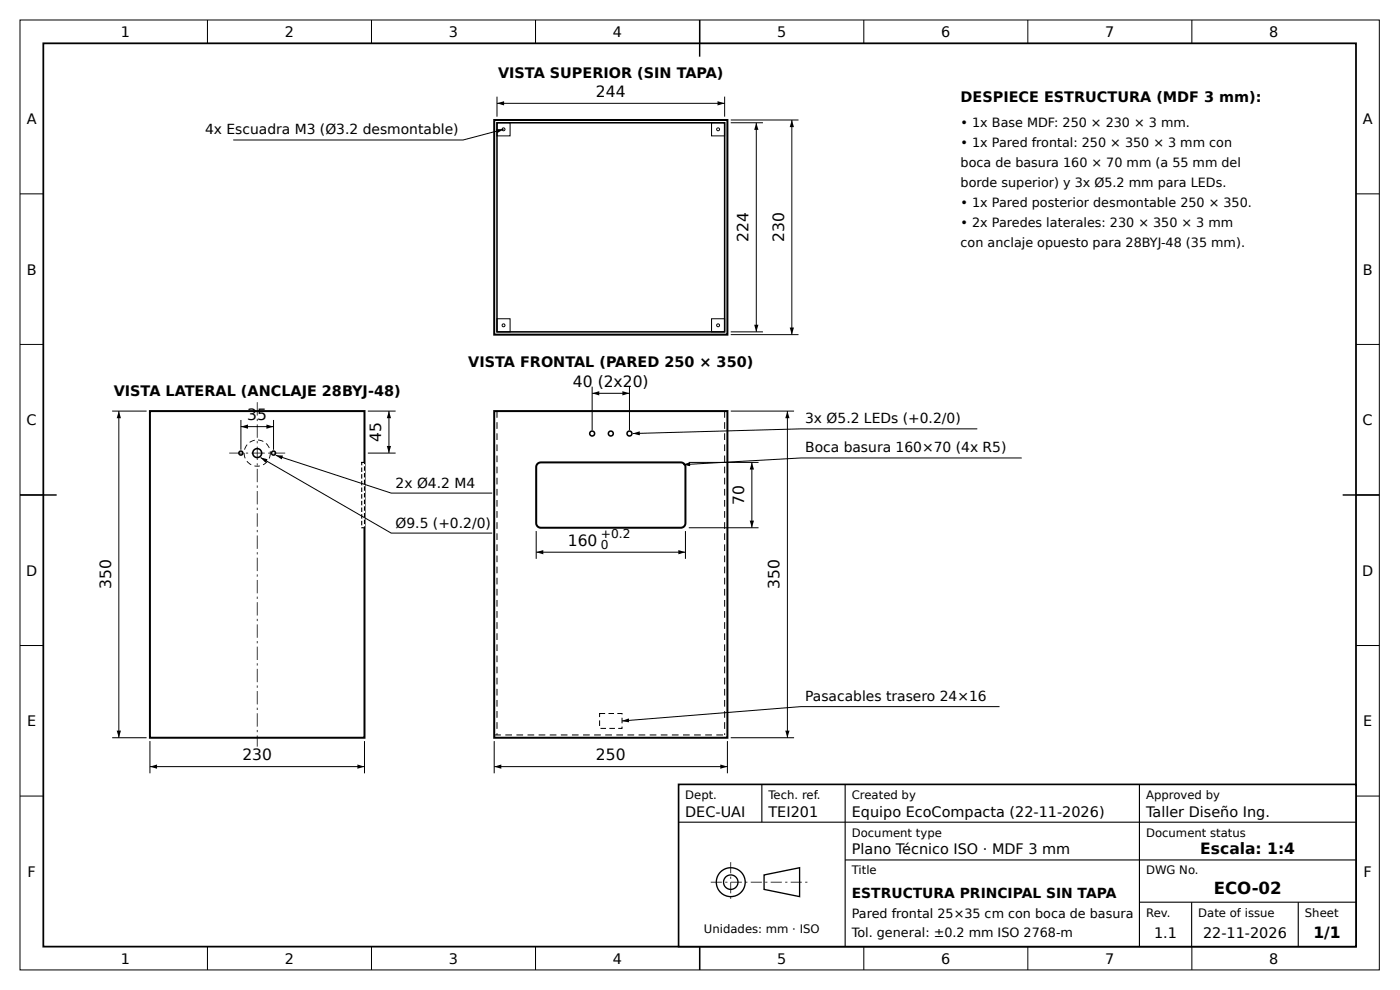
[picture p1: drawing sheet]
<svg xmlns="http://www.w3.org/2000/svg" width="420mm" height="297mm" viewBox="0 0 420 297" stroke-linecap="round" stroke-linejoin="round" font-family="sans-serif">
<g fill="none" stroke="#000" stroke-width=".3">
<path d="M6 6h408v285h-408zM62.3 6v7M111.5 6v7M160.7 6v7M210 6v7M259.3 6v7M308.5 6v7M357.7 6v7M6 58.2h7M407 58.2h7M6 103.3h7M407 103.3h7"/>
<path d="M6 148.5h7M407 148.5h7M6 193.7h7M407 193.7h7M6 238.8h7M407 238.8h7M62.3 284v7M111.5 284v7M160.7 284v7M210 284v7M259.3 284v7M308.5 284v7"/>
<path d="M357.7 284v7"/>
</g>
<path d="M13 13h394v271h-394z" fill="none" stroke="#000" stroke-width=".53"/>
<path d="M210 6v11M6 148.5h11M403 148.5h11M210 280v11" fill="none" stroke="#000" stroke-width=".43"/>
<path d="M203.7 235.3h203.3v48.7h-203.3z" fill="#fff"/>
<path d="M203.7 235.3h203.3v48.7h-203.3z" fill="none" stroke="#000" stroke-width=".5"/>
<path d="M228.7 235.3v11.4M253.7 235.3v48.7M342 235.3v48.7M203.7 246.7h203.3M253.7 258h153.3M342 270.7h65M357.7 270.7v13.3M389.7 270.7v13.3" fill="none" stroke="#000" stroke-width=".33"/>
<g fill="none" stroke="#000" stroke-width=".4">
<path d="M229.3 262.5l10.7-2.2v8.7l-10.7-2.2z"/>
<circle cx="219.3" cy="264.7" r="4.3"/>
<circle cx="219.3" cy="264.7" r="2.17"/>
</g>
<g fill="#000">
<path d="M148.9 38.7l2.2 .1-1.9 1.2zM149.2 31l2.1-.6v1.2zM215.4 30.4l2.1 .6-2.1 .6zM227 36.8l.6 2.2h-1.2zM237.7 36l.6 2.1h-1.3zM226.4 97.4h1.2l-.6 2.2zM237 98.3h1.3l-.6 2.1zM177.7 118l2.2-.6v1.2zM186.8 117.4l2.1 .6-2.1 .6zM189.9 130.1l2.1-.7 .1 1.2zM205.1 139.4l2.1-.8v1.3zM236.3 123.3l.7 2.2h-1.3z"/>
<path d="M225.7 138.7l.6 2.2h-1.3zM225 156.2h1.3l-.6 2.1zM160.9 165.7l2.2-.7v1.3zM203.6 165l2.1 .7-2.1 .6zM186.7 216.3l2.1-.8 .1 1.3zM235.7 219.2h1.3l-.7 2.1zM148.3 230l2.2-.6v1.2zM216.2 229.4l2.1 .6-2.1 .6z"/>
<path d="M149 123.3h.3v2h-.3zM149 126.7h.3v2h-.3zM149 130h.3v2h-.3zM149 133.3h.3v2h-.3zM149 136.7h.3v2h-.3zM149 140h.3v2h-.3zM149 143.3h.3v2h-.3zM149 146.7h.3v2h-.3zM149 150h.3v2h-.3zM149 153.3h.3v2h-.3zM149 156.7h.3v2h-.3zM149 160h.3v2h-.3zM149 163.3h.3v2h-.3zM149 166.7h.3v2h-.3zM149 170h.3v2h-.3zM149 173.3h.3v2h-.3zM149 176.7h.3v2h-.3zM149 180h.3v2h-.3zM149 183.3h.3v2h-.3zM149 186.7h.3v2h-.3zM149 190h.3v2h-.3zM149 193.3h.3v2h-.3zM149 196.7h.3v2h-.3zM149 200h.3v2h-.3zM149 203.3h.3v2h-.3zM149 206.7h.3v2h-.3zM149 210h.3v2h-.3zM149 213.3h.3v2h-.3zM149 216.7h.3v2h-.3zM149 220h.3v.5h-.3z"/>
<path d="M217.3 123.3h.3v2h-.3zM217.3 126.7h.3v2h-.3zM217.3 130h.3v2h-.3zM217.3 133.3h.3v2h-.3zM217.3 136.7h.3v2h-.3zM217.3 140h.3v2h-.3zM217.3 143.3h.3v2h-.3zM217.3 146.7h.3v2h-.3zM217.3 150h.3v2h-.3zM217.3 153.3h.3v2h-.3zM217.3 156.7h.3v2h-.3zM217.3 160h.3v2h-.3zM217.3 163.3h.3v2h-.3zM217.3 166.7h.3v2h-.3zM217.3 170h.3v2h-.3zM217.3 173.3h.3v2h-.3zM217.3 176.7h.3v2h-.3zM217.3 180h.3v2h-.3zM217.3 183.3h.3v2h-.3zM217.3 186.7h.3v2h-.3zM217.3 190h.3v2h-.3zM217.3 193.3h.3v2h-.3zM217.3 196.7h.3v2h-.3zM217.3 200h.3v2h-.3zM217.3 203.3h.3v2h-.3zM217.3 206.7h.3v2h-.3zM217.3 210h.3v2h-.3zM217.3 213.3h.3v2h-.3zM217.3 216.7h.3v2h-.3zM217.3 220h.3v.5h-.3z"/>
<path d="M182.6 213.9h1.7v.3h-1.7zM185.3 213.9h1.5v.4h-.3l.2-.2-1.4 .1zM186.5 215.3h.3v1.7h-.3zM185.6 218.4l1.1 .1-.2-.5h.3v.7h-1.2zM182.9 218.4h1.7v.3h-1.7zM180.2 218.4h1.7v.3h-1.7zM179.8 216.1h.3v1.7h-.3zM179.8 213.9h1.8v.3l-1.6-.1 .1 1h-.3z"/>
<path d="M148.3 220.3h2v.3h-2zM151.7 220.3h2v.3h-2zM155 220.3h2v.3h-2zM158.3 220.3h2v.3h-2zM161.7 220.3h2v.3h-2zM165 220.3h2v.3h-2zM168.3 220.3h2v.3h-2zM171.7 220.3h2v.3h-2zM175 220.3h2v.3h-2zM178.3 220.3h2v.3h-2zM181.7 220.3h2v.3h-2zM185 220.3h2v.3h-2zM188.3 220.3h2v.3h-2zM191.7 220.3h2v.3h-2zM195 220.3h2v.3h-2zM198.3 220.3h2v.3h-2zM201.7 220.3h2v.3h-2zM205 220.3h2v.3h-2zM208.3 220.3h2v.3h-2zM211.7 220.3h2v.3h-2zM215 220.3h2v.3h-2z"/>
<path d="M219.2 258.7h.2v3.3h-.2zM219.2 263h.2v.7h-.2zM219.2 264.7h.2v3.3h-.2zM219.2 269h.2v.7h-.2z"/>
<path d="M213.3 264.5h3.4v.3h-3.4zM217.7 264.5h.6v.3h-.6zM219.3 264.5h3.4v.3h-3.4zM223.7 264.5h.6v.3h-.6zM225.3 264.5h3.4v.3h-3.4zM229.7 264.5h.6v.3h-.6zM231.3 264.5h3.4v.3h-3.4zM235.7 264.5h.6v.3h-.6zM237.3 264.5h3.4v.3h-3.4zM241.7 264.5h.6v.3h-.6z"/>
</g>
<path d="M148.3 36h70v64.4h-70zM45 123.3h64.4v98h-64.4zM148.3 123.3h70v98h-70zM161.3 139.1l1-.4h42a1.4 1.4 0 0 1 1.4 1.4v16.8a1.4 1.4 0 0 1-1.4 1.4h-42a1.4 1.4 0 0 1-1.4-1.4v-16.8z" fill="none" stroke="#000" stroke-width=".6"/>
<g fill="none" stroke="#000" stroke-width=".47">
<path d="M149.2 36.8h68.3v62.8h-68.3z"/>
<circle cx="177.7" cy="130.1" r=".73"/>
<circle cx="183.3" cy="130.1" r=".73"/>
<circle cx="188.9" cy="130.1" r=".73"/>
</g>
<g fill="none" stroke="#000" stroke-width=".3">
<path d="M149.2 36.8h3.9v4h-3.9zM149.2 29v6M149.2 31h68.3M151.1 38.8l-12.1 3.2h-69M213.6 36.8h3.9v4h-3.9zM217.5 29v6M219.3 36.8h9.7M219.3 36h20.4M227 36.8v62.8M237.7 36v64.4M149.2 95.6h3.9v4h-3.9zM213.6 95.6h3.9v4h-3.9z"/>
<path d="M219.3 99.6h9.7M177.7 116v13.1M177.7 118h11.2M188.9 116v13.1M219.3 100.4h20.4M206.7 138.7h21M219.3 123.3h19M225.7 138.7v19.6M236.3 123.3v98M293.3 128.7h-53l-50.4 1.4M306.7 137.4h-66.4l-35.2 2M160.9 159.3v8.4"/>
<path d="M205.7 159.3v8.4M206.7 158.3h21M160.9 165.7h44.8M300 212h-59.7l-53.6 4.3M148.3 222.3v9.7M148.3 230h70M218.3 222.3v9.7M219.3 221.3h19"/>
<circle cx="151.1" cy="38.8" r=".43"/>
<circle cx="215.5" cy="38.8" r=".43"/>
<circle cx="151.1" cy="97.6" r=".43"/>
<circle cx="215.5" cy="97.6" r=".43"/>
</g>
<path d="M108.6 138.7h.8v19.6h-.8z" fill="#fff"/>
<g fill="#000">
<path d="M35.7 123.3l.6 2.2h-1.3zM72.3 128l2.1-.6v1.2zM78.2 137.3l2.2 .5-.7 1.1zM80 127.4l2.1 .6-2.1 .6zM82.8 136.6l2.2 .1-.4 1.2zM116.7 123.3l.7 2.2h-1.3zM116.1 133.8h1.3l-.7 2.1zM35 219.2h1.3l-.6 2.1zM45 230l2.1-.6v1.2zM107.3 229.4l2.1 .6-2.1 .6z"/>
<path d="M68.8 135.8h4v.2h-4zM73.8 135.8h.7v.2h-.7zM75.5 135.8h4v.2h-4zM80.5 135.8h.6v.2h-.6zM82.1 135.8h3.5v.2h-3.5z"/>
<path d="M77.1 120.7h.2v4h-.2zM77.1 125.7h.2v.6h-.2zM77.1 127.3h.2v4h-.2zM77.1 132.3h.2v.7h-.2zM77.1 134h.2v4h-.2zM77.1 139h.2v.7h-.2zM77.1 140.7h.2v4h-.2zM77.1 145.7h.2v.6h-.2zM77.1 147.3h.2v4h-.2zM77.1 152.3h.2v.7h-.2zM77.1 154h.2v4h-.2zM77.1 159h.2v.7h-.2zM77.1 160.7h.2v4h-.2zM77.1 165.7h.2v.6h-.2zM77.1 167.3h.2v4h-.2zM77.1 172.3h.2v.7h-.2zM77.1 174h.2v4h-.2zM77.1 179h.2v.7h-.2zM77.1 180.7h.2v4h-.2zM77.1 185.7h.2v.6h-.2zM77.1 187.3h.2v4h-.2zM77.1 192.3h.2v.7h-.2zM77.1 194h.2v4h-.2zM77.1 199h.2v.7h-.2zM77.1 200.7h.2v4h-.2zM77.1 205.7h.2v.6h-.2zM77.1 207.3h.2v4h-.2zM77.1 212.3h.2v.7h-.2zM77.1 214h.2v4h-.2zM77.1 219h.2v.7h-.2zM77.1 220.7h.2v3.3h-.2z"/>
<path d="M78.9 139.3l1.3-1 .2 .2-1 .9-.4 .2zM76.4 139.6l1.6 .1v.2l-1.4 .1-.3-.1zM74 138.4l.2-.1 1.3 1-.2 .2zM73.1 135.9h.3l.3 1.5-.2 .2zM74.1 133.3l.2 .2-.8 1.4h-.2zM74.9 132.6l1.5-.7 .1 .3-1.5 .6zM77.4 131.9l1.7 .4-.1 .3-1.6-.5zM80 132.9l1 1.5-.3 .1-.9-1.4zM81 135.4h.2l.1 .5-.4 1.7-.2-.1z"/>
<path d="M109.2 139.9h.4v1.3h-.4zM109.2 141.9h.4v1.3h-.4zM109.2 143.9h.4v1.3h-.4zM109.2 145.9h.4v1.3h-.4zM109.2 147.9h.4v1.3h-.4zM109.2 149.9h.4v1.3h-.4zM109.2 151.9h.4v1.3h-.4zM109.2 153.9h.4v1.3h-.4zM109.2 155.9h.4v1.3h-.4zM108.4 158.3l1-.1v.1h-.2v-.4h.4v.6h-1.2zM108.4 156.3h.3v1.3h-.3zM108.4 154.3h.3v1.3h-.3zM108.4 152.3h.3v1.3h-.3zM108.4 150.3h.3v1.3h-.3zM108.4 148.3h.3v1.3h-.3zM108.4 146.3h.3v1.3h-.3zM108.4 144.3h.3v1.3h-.3zM108.4 142.3h.3v1.3h-.3zM108.4 140.3h.3v1.3h-.3zM108.4 138.6h1.2v.6h-.4v-.5h.2v.2h-.8v-.2h.1v.9h-.3z"/>
</g>
<g fill="none" stroke="#000" stroke-width=".47">
<circle cx="72.3" cy="135.9" r=".6"/>
<circle cx="77.2" cy="135.9" r="1.33"/>
<circle cx="82.1" cy="135.9" r=".6"/>
</g>
<g fill="none" stroke="#000" stroke-width=".3">
<path d="M33.7 123.3h10.3M35.7 123.3v98M72.3 126v8.9M72.3 128h9.8M78.2 137.3l39.2 22.6h30.3M82.1 126v8.9M82.8 136.6l34.6 11.3h30.3M110.4 123.3h8.3M110.4 135.9h8.3M116.7 123.3v12.6M33.7 221.3h10.3M45 222.3v9.7"/>
<path d="M45 230h64.4M109.4 222.3v9.7"/>
</g>
<text font-size="5" x="364.3" y="268.3">ECO-02</text>
<g font-size="4.7">
<text x="178.9" y="29">244</text>
<text x="224.7" y="72.7" transform="rotate(-90 224.7 72.7)">224</text>
<text x="235.3" y="72.7" transform="rotate(-90 235.3 72.7)">230</text>
<text x="172" y="116">40 (2x20)</text>
<text x="74.2" y="126">35</text>
<text x="114.4" y="132.6" transform="rotate(-90 114.4 132.6)">45</text>
<text x="223.3" y="151.5" transform="rotate(-90 223.3 151.5)">70</text>
<text x="170.4" y="163.7">160</text>
<text x="33.3" y="176.8" transform="rotate(-90 33.3 176.8)">350</text>
<text x="234" y="176.8" transform="rotate(-90 234 176.8)">350</text>
<text x="72.7" y="228">230</text>
<text x="178.9" y="228">250</text>
<text x="360.3" y="256.3">Escala: 1:4</text>
<text x="394.2" y="281.3">1/1</text>
</g>
<g font-size="4.3">
<text x="36.3" y="11">1</text>
<text x="85.5" y="11">2</text>
<text x="134.8" y="11">3</text>
<text x="184" y="11">4</text>
<text x="233.2" y="11">5</text>
<text x="282.5" y="11">6</text>
<text x="331.7" y="11">7</text>
<text x="381" y="11">8</text>
<text x="149.5" y="23.3">VISTA SUPERIOR (SIN TAPA)</text>
<text x="288.3" y="30.7">DESPIECE ESTRUCTURA (MDF 3 mm):</text>
<text x="8" y="37.3">A</text>
<text x="409" y="37.3">A</text>
<text x="8" y="82.4">B</text>
<text x="409" y="82.4">B</text>
<text x="140.6" y="110">VISTA FRONTAL (PARED 250 × 350)</text>
<text x="34.1" y="118.7">VISTA LATERAL (ANCLAJE 28BYJ-48)</text>
<text x="8" y="127.6">C</text>
<text x="409" y="127.6">C</text>
<text x="7.8" y="172.7">D</text>
<text x="408.8" y="172.7">D</text>
<text x="8.1" y="217.9">E</text>
<text x="409.1" y="217.9">E</text>
<text x="205.7" y="245">DEC-UAI</text>
<text x="230.7" y="245">TEI201</text>
<text x="255.7" y="245">Equipo EcoCompacta (22-11-2026)</text>
<text x="344" y="245">Taller Diseño Ing.</text>
<text x="255.7" y="256.3">Plano Técnico ISO · MDF 3 mm</text>
<text x="8.3" y="263.1">F</text>
<text x="409.2" y="263.1">F</text>
<text x="346.4" y="281.3">1.1</text>
<text x="361.1" y="281.3">22-11-2026</text>
<text x="36.3" y="289.3">1</text>
<text x="85.5" y="289.3">2</text>
<text x="134.8" y="289.3">3</text>
<text x="184" y="289.3">4</text>
<text x="233.2" y="289.3">5</text>
<text x="282.5" y="289.3">6</text>
<text x="331.7" y="289.3">7</text>
<text x="381" y="289.3">8</text>
</g>
<g font-size="4.2">
<text x="61.5" y="40.3">4x Escuadra M3 (Ø3.2 desmontable)</text>
<text x="241.7" y="127">3x Ø5.2 LEDs (+0.2/0)</text>
<text x="241.7" y="135.7">Boca basura 160×70 (4x R5)</text>
<text x="118.7" y="146.3">2x Ø4.2 M4</text>
<text x="118.7" y="158.3">Ø9.5 (+0.2/0)</text>
<text x="241.7" y="210.3">Pasacables trasero 24×16</text>
<text x="255.7" y="269.3">ESTRUCTURA PRINCIPAL SIN TAPA</text>
</g>
<g font-size="3.8">
<text x="288.3" y="38">• 1x Base MDF: 250 × 230 × 3 mm.</text>
<text x="288.3" y="44">• 1x Pared frontal: 250 × 350 × 3 mm con</text>
<text x="288.3" y="50">boca de basura 160 × 70 mm (a 55 mm del</text>
<text x="288.3" y="56">borde superior) y 3x Ø5.2 mm para LEDs.</text>
<text x="288.3" y="62">• 1x Pared posterior desmontable 250 × 350.</text>
<text x="288.3" y="68">• 2x Paredes laterales: 230 × 350 × 3 mm</text>
<text x="288.3" y="74">con anclaje opuesto para 28BYJ-48 (35 mm).</text>
<text x="255.7" y="275.3">Pared frontal 25×35 cm con boca de basura</text>
<text x="255.7" y="281">Tol. general: ±0.2 mm ISO 2768-m</text>
</g>
<g font-size="3.7">
<text x="180.3" y="161.3">+0.2</text>
<text x="180.3" y="164.7">0</text>
</g>
<g font-size="3.5">
<text x="205.7" y="239.7">Dept.</text>
<text x="230.7" y="239.7">Tech. ref.</text>
<text x="255.7" y="239.7">Created by</text>
<text x="344" y="239.7">Approved by</text>
<text x="255.7" y="251">Document type</text>
<text x="344" y="251">Document status</text>
<text x="255.7" y="262.3">Title</text>
<text x="344" y="262.3">DWG No.</text>
<text x="344" y="275">Rev.</text>
<text x="359.7" y="275">Date of issue</text>
<text x="391.7" y="275">Sheet</text>
<text x="211.3" y="280">Unidades: mm · ISO</text>
</g>
</svg>
